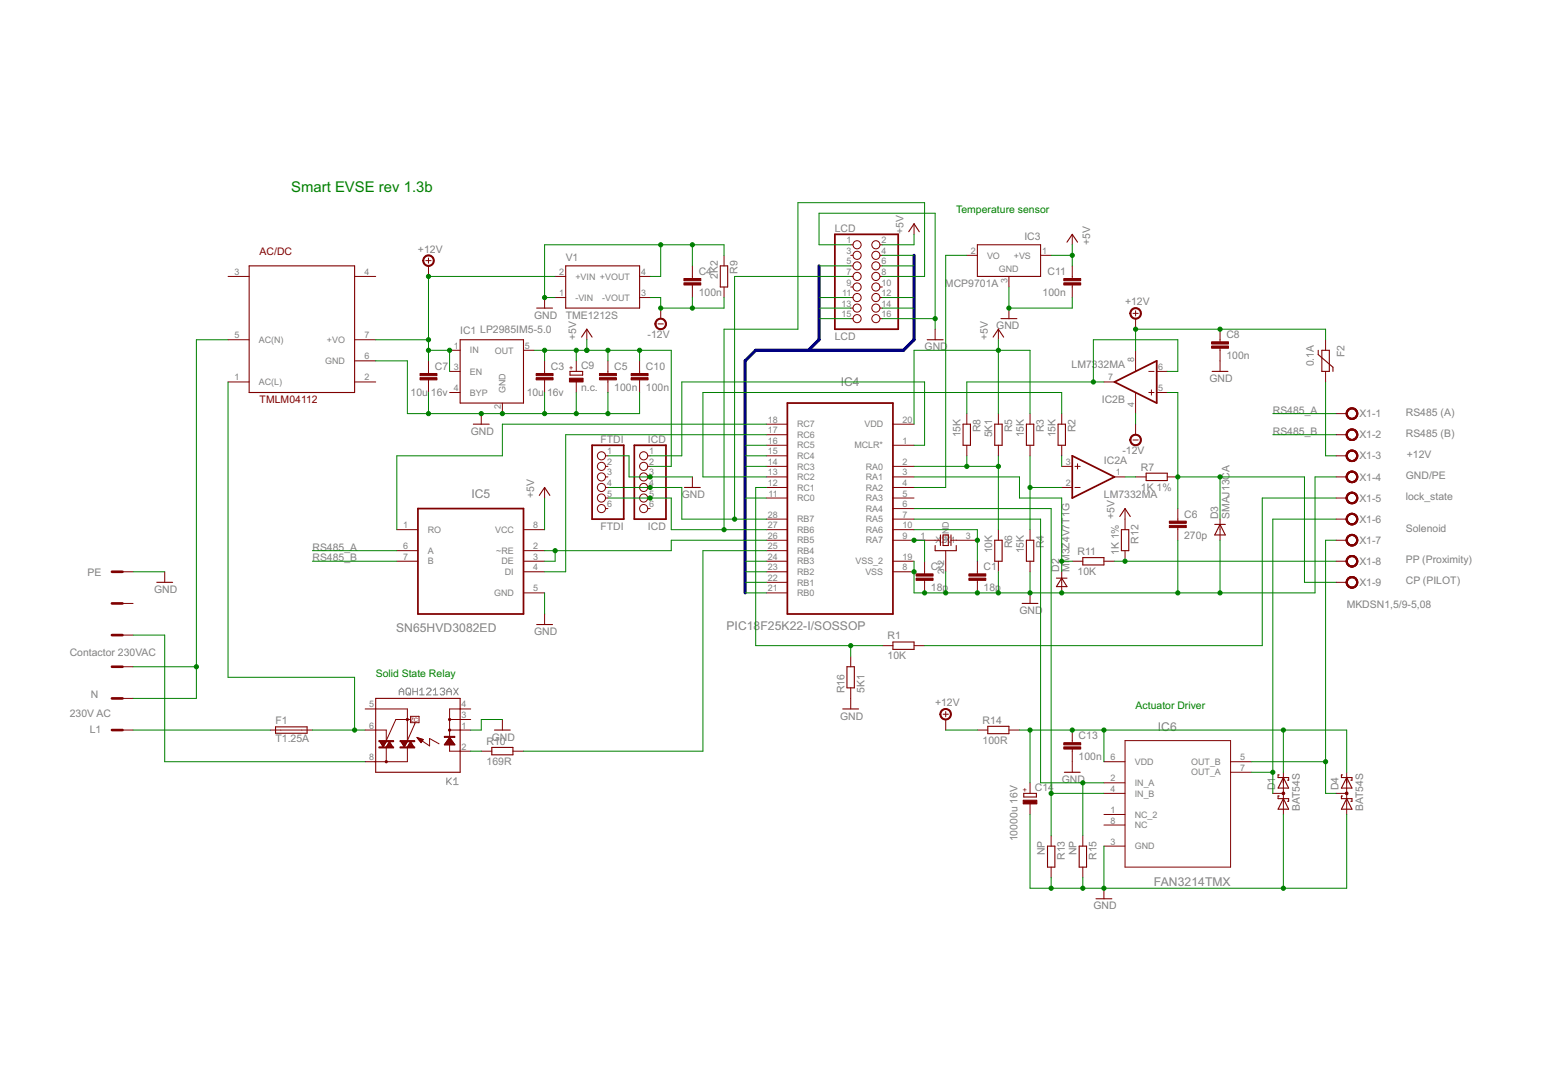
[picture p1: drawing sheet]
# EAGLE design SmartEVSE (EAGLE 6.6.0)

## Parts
AC/DC  TMLM04112  AC_DCUL  [AC/DC]
C1  18p  C-EUC0805  [C0805]
C2  18p  C-EUC0805  [C0805]
C3  10u 16v  C-EUC1206  [C1206]
C4  100n  C-EUC0805  [C0805]
C5  100n  C-EUC0805  [C0805]
C6  270p  C-EUC0805  [C0805]
C7  10u 16v  C-EUC1206  [C1206]
C8  100n  C-EUC0805  [C0805]
C9  n.c.  CPOL-EUSMCC  [SMC_C]
C10  100n  C-EUC0805  [C0805]
C11  100n  C-EUC0805  [C0805]
C13  100n  C-EUC0805  [C0805]
C14  10000u 16V  CPOL-EUE10-22.5  [EB22,5D]
D1  BAT54S  [SOT23]
D2  MM3Z4V7T1G  DSOD323  [SOD323]
D3  SMAJ13CA  DIODE-DO214AC  [DO214AC]
D4  BAT54S  [SOT23]
F1  T1.25A  TR5  [TR5]
F2  0.1A  1206L"  [1206L]
FTDI  FTDI  PINHD-1X6  [1X06]
IC1  LP2985IM5-5.0  MIC5219XX  [SOT23-5]
IC2  LM7332MA  LM1458D  [SO08]
IC3  MCP9701A  LM50  [SOT23]
IC4  PIC18F25K22-I/SOSSOP  [SOP65P780X200-28N]
IC5  SN65HVD3082ED  MAX487ECSA+  [SOIC127P600X175-8N]
IC6  FAN3214TMX  TC4424AVOA  [SOIC127P600X175-8N]
ICD  ICD  PINHD-1X6  [1X06]
K1  AQH1213AX  AQH213A  [DIL07SMD]
LCD  LCD  PINHD-2X8  [2X08]
Q1  CTS_32X25_SMD  [CTS_32X25]
R1  10K  R-EU_R0805  [R0805]
R2  15K  R-EU_R0805  [R0805]
R3  15K  R-EU_R0805  [R0805]
R4  15K  R-EU_R0805  [R0805]
R5  5K1  R-EU_R0805  [R0805]
R6  10K  R-EU_R0805  [R0805]
R7  1K 1%  R-EU_R0805  [R0805]
R8  15K  R-EU_R0805  [R0805]
R9  2K2  R-EU_R0805  [R0805]
R10  169R  R-EU_R0805  [R0805]
R11  10K  R-EU_R0805  [R0805]
R12  1K 1%  R-EU_R0805  [R0805]
R13  NP  R-EU_R0805  [R0805]
R14  100R  R-EU_R0805  [R0805]
R15  NP  R-EU_R0805  [R0805]
R16  5K1  R-EU_R0805  [R0805]
V1  TME1212S  [TME]
X1  MKDSN1,5/9-5,08  [MKDSN1,5/9-5,08]
X2  AST027-06  [P_AST027-06]

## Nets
+12V: AC/DC.7(+VO) C7.1 C8.1 F2.P$1 IC1.1(IN) IC1.3(EN) IC2.8(P:V+) R14.1 V1.2(+VIN)
-12V: C4.2 IC2.4(P:V-) R9.2 V1.3(-VOUT)
GND: AC/DC.6(GND) C1.2 C2.2 C3.2 C4.1 C5.2 C6.2 C7.2 C8.2 C9.- C10.2 C11.2 C13.2 C14.- D1.1(A1) D2.2(A) D3.A D4.1(A1) FTDI.1 IC1.2(GND) IC3.3(GND) IC4.8(VSS) IC4.19(VSS_2) IC5.5(GND) IC6.3(GND) ICD.3 K1.1(K) LCD.1 LCD.16 Q1.2(GND) Q1.4(GND) R4.2 R6.2 R9.1 R13.2 R15.2 R16.1 V1.1(-VIN) V1.4(+VOUT) X1.4 X2.P$1
LCD0: IC4.21(RB0) LCD.11
LCD1: IC4.22(RB1) LCD.12
LCD2: IC4.23(RB2) LCD.13
LCD3: IC4.24(RB3) LCD.14
LCD4: IC4.11(RC0) LCD.15
LCD6: IC4.14(RC3) LCD.4
LCD7: IC4.15(RC4) LCD.5
LCD8: IC4.16(RC5) LCD.6
N$1: IC4.12(RC1) R1.1 R16.2
N$3: IC4.6(RA4) IC6.4(IN_B) R13.1
N$5: IC4.17(RC6) IC5.4(DI)
N$6: IC4.18(RC7) IC5.1(RO)
N$7: C2.1 IC4.9(RA7) Q1.1(X1)
N$8: C1.1 IC4.10(RA6) Q1.3(X2)
N$9: IC2.2(A:-IN) R3.2 R4.1
N$10: C6.1 D3.C IC2.5(B:+IN) R7.2 X1.9
N$11: IC4.13(RC2) R2.1
N$12: IC2.3(A:+IN) R2.2
N$13: IC4.2(RA0) R5.2 R6.1 R8.2
N$14: IC2.1(A:OUT) R7.1
N$15: IC2.6(B:-IN) IC2.7(B:OUT) R8.1
N$16: D2.1(C) IC4.3(RA1) R11.1
N$17: C13.1 C14.+ D1.2(C2) D4.2(C2) IC6.6(VDD) R14.2
N$18: IC4.7(RA5) IC6.2(IN_A) R15.1
N$19: K1.2(A) R10.1
N$20: IC4.25(RB4) R10.2
N$21: AC/DC.1(AC(L)) F1.2 K1.6(DS3)
N$22: R11.2 R12.2 X1.8
N$23: K1.8(DS1) X2.P$3
N$24: F1.1 X2.P$6
N$25: IC4.26(RB5) IC5.2(~RE) IC5.3(DE)
N$26: AC/DC.5(AC(N)) X2.P$4 X2.P$5
N$27: D1.3(C1A2) IC6.7(OUT_A) X1.6
N$28: IC4.1(MCLR*) ICD.1
N$29: D4.3(C1A2) IC6.5(OUT_B) X1.7
N$31: IC3.2(VO) IC4.4(RA2)
N$32: F2.P$2 X1.3
N$33: R1.2 X1.5
N$34: FTDI.4 IC4.28(RB7) ICD.4 LCD.7
N$35: FTDI.5 IC4.27(RB6) ICD.5 LCD.8
RS485_A: IC5.6(A) X1.1
RS485_B: IC5.7(B) X1.2
VCC: C3.1 C5.1 C9.+ C10.1 C11.1 IC1.5(OUT) IC3.1(+VS) IC4.20(VDD) IC5.8(VCC) ICD.2 LCD.2 R3.1 R5.1 R12.1 ; supply symbol labelled +5V
Unconnected: AC/DC.2(NC2) AC/DC.3(NC) AC/DC.4(NC_) FTDI.2 FTDI.3 FTDI.6 IC1.4(BYP) IC4.5(RA3) IC6.1(NC_2) IC6.8(NC) ICD.6 K1.3(K1) K1.4(K2) K1.5(DS2) LCD.3 LCD.9 LCD.10 X2.P$2

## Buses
LCD[0..8]

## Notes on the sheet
- Smart EVSE rev 1.3b
- Temperature sensor
- RS485 (A)
- RS485 (B)
- +12V
- GND/PE
- lock_state
- Solenoid
- PP (Proximity)
- PE
- CP (PILOT)
- Contactor 230VAC
- Solid State Relay
- N
- Actuator Driver
- 230V AC
- L1
